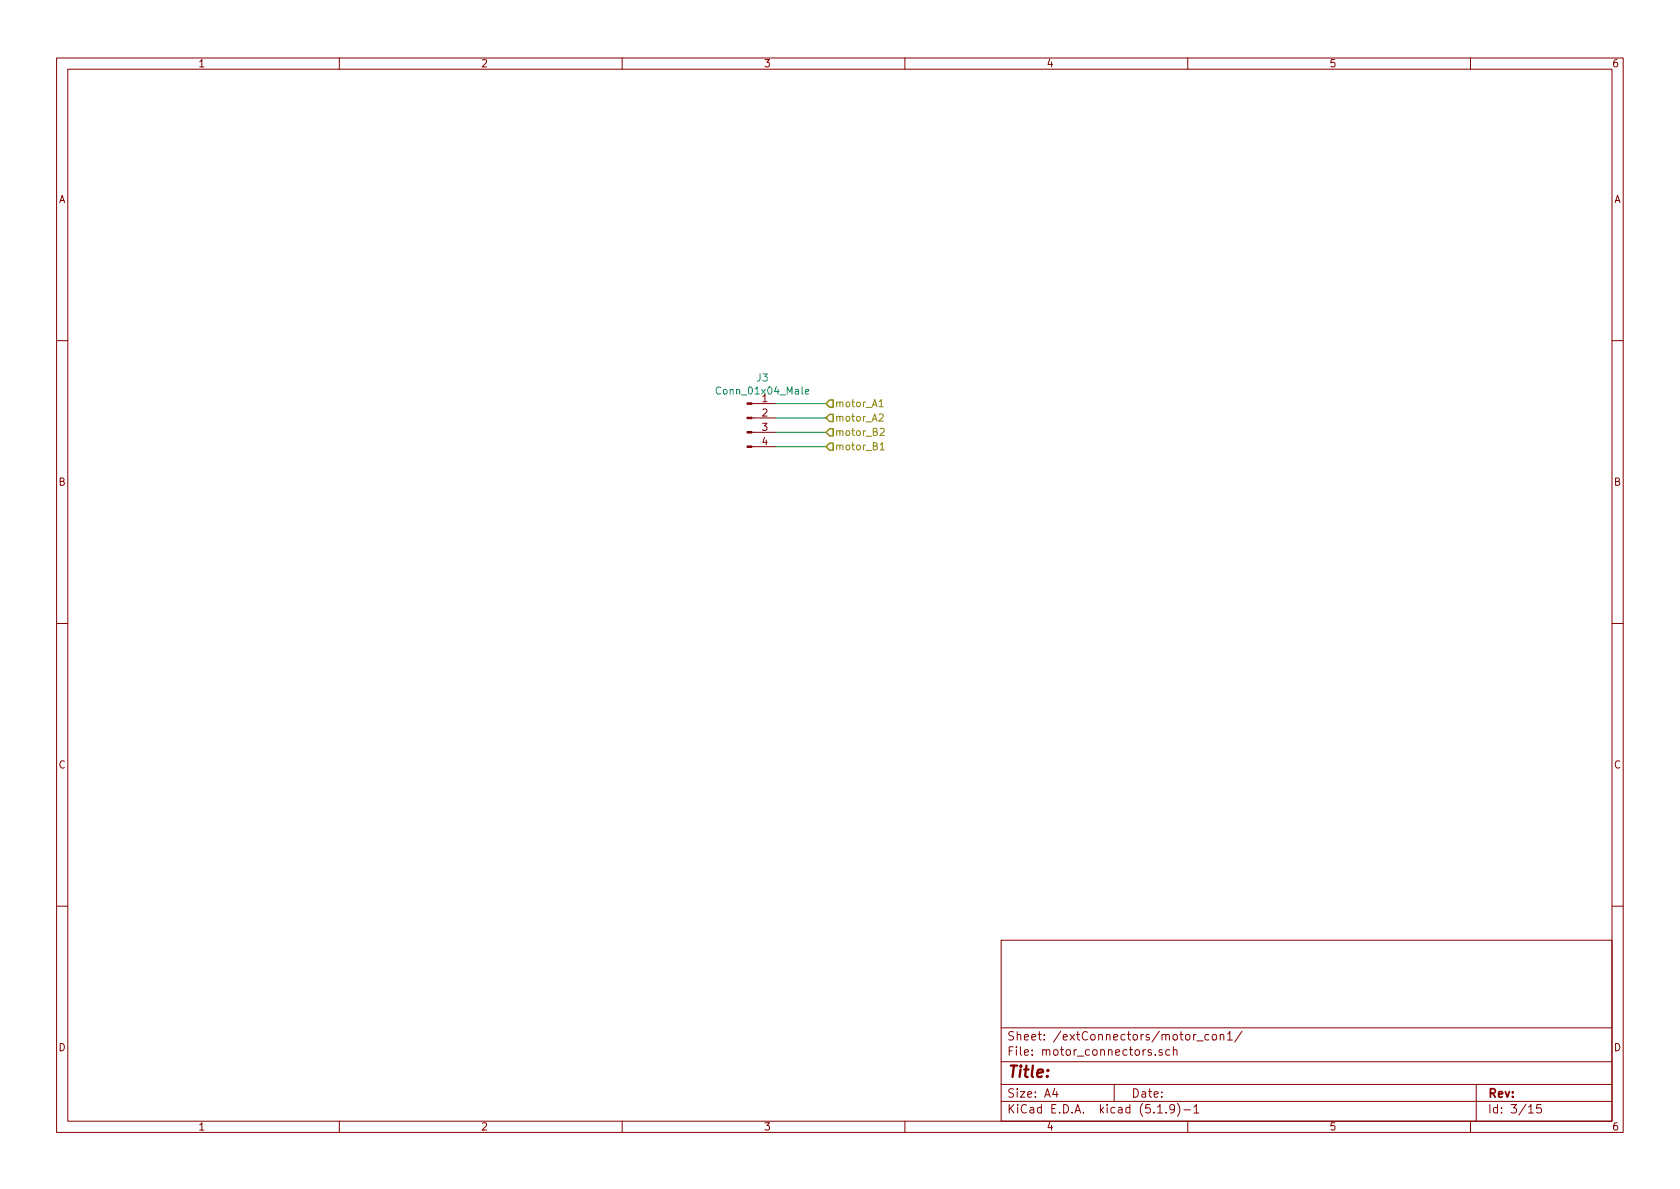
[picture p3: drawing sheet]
EESchema Schematic File Version 4
EELAYER 30 0
EELAYER END
$Descr A4 11693 8268
encoding utf-8
Sheet 8 15
Title ""
Date ""
Rev ""
Comp ""
Comment1 ""
Comment2 ""
Comment3 ""
Comment4 ""
$EndDescr
$Comp
L Connector:Conn_01x04_Male J?
U 1 1
P 5200 2900
AR Path="/60338EBB/6032DB81" Ref="J?"  Part="1" 
AR Path="/60338EBB/6032D419/6032DB81" Ref="J3"  Part="1" 
AR Path="/60338EBB/603307A0/6032DB81" Ref="J4"  Part="1" 
AR Path="/60338EBB/60330C16/6032DB81" Ref="J5"  Part="1" 
AR Path="/60338EBB/603314BA/6032DB81" Ref="J6"  Part="1" 
AR Path="/60338EBB/60331A7A/6032DB81" Ref="J7"  Part="1" 
AR Path="/60338EBB/60331E19/6032DB81" Ref="J8"  Part="1" 
F 0 "J8" H 5308 3181 50  0000 C CNN
F 1 "Conn_01x04_Male" H 5308 3090 50  0000 C CNN
F 2 "Connector_Phoenix_MSTB:PhoenixContact_MSTBVA_2,5_4-G-5,08_1x04_P5.08mm_Vertical" H 5200 2900 50  0001 C CNN
F 3 "~" H 5200 2900 50  0001 C CNN
	1    5200 2900
	1    0    0    -1  
$EndComp
Text HLabel 5750 2800 2    50   Input ~ 0
motor_A1
Text HLabel 5750 2900 2    50   Input ~ 0
motor_A2
Text HLabel 5750 3000 2    50   Input ~ 0
motor_B2
Text HLabel 5750 3100 2    50   Input ~ 0
motor_B1
Wire Wire Line
	5400 2800 5750 2800
Wire Wire Line
	5400 2900 5750 2900
Wire Wire Line
	5400 3000 5750 3000
Wire Wire Line
	5400 3100 5750 3100
$EndSCHEMATC
